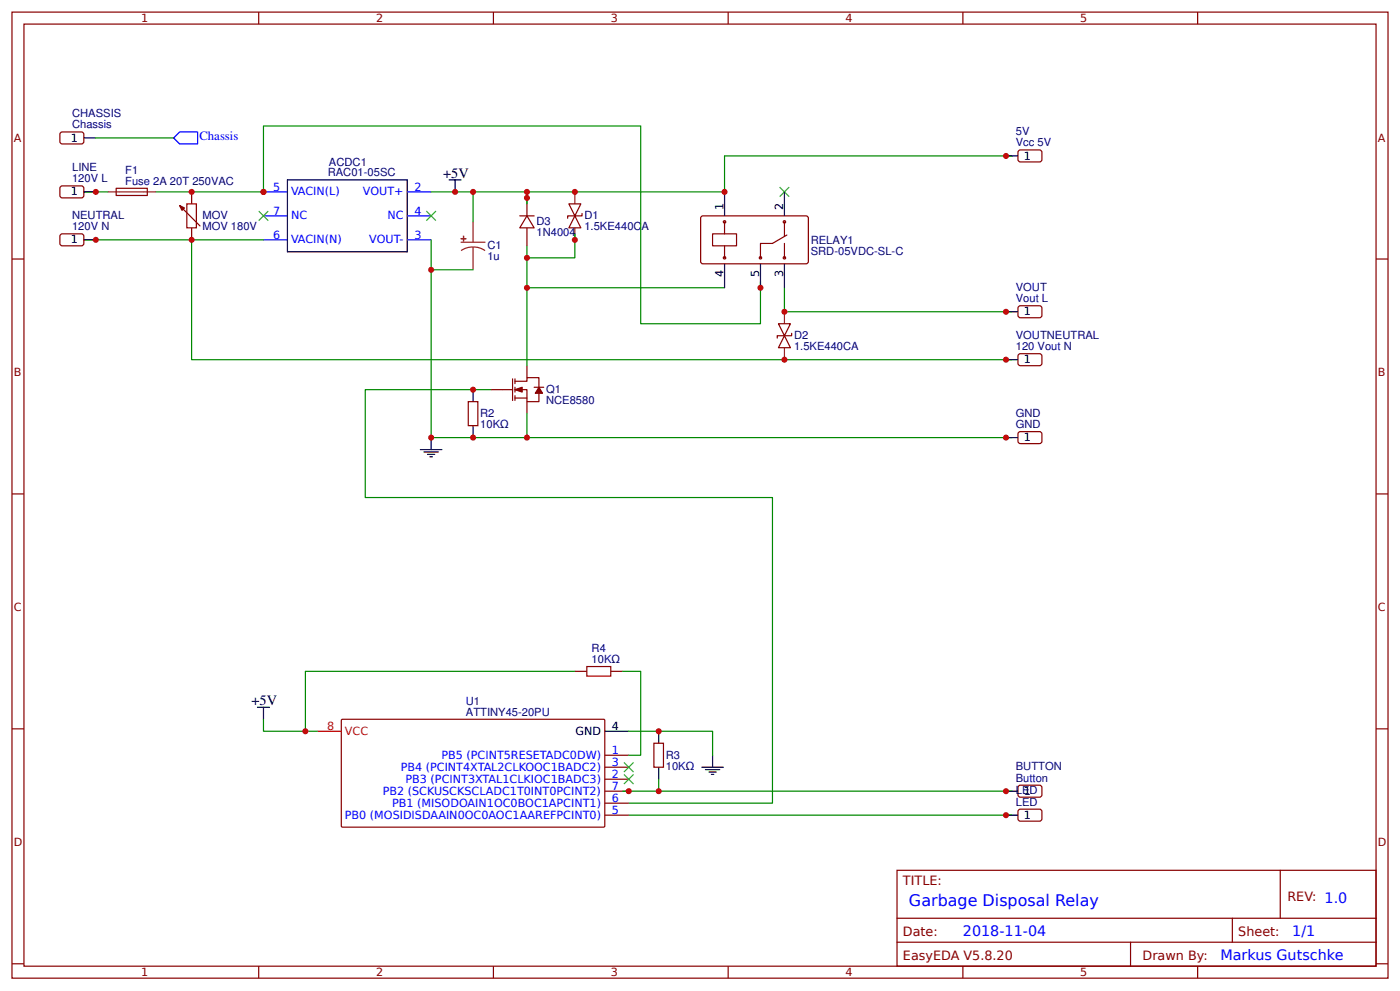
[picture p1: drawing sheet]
# EasyEDA schematic schematics.json
TITLE: Garbage Disposal Relay; REV: 1.0; Date: 2018-11-04; Sheet: 1/1; Drawn By: Markus Gutschke

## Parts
5V  Vcc 5V  [HDR-1X1/2.54]
ACDC1  RAC01-05SC  [RAC04-XXSC/277]
BUTTON  Button  [HDR-1X1/2.54]
C1  1u  [CAP-D3.0XF1.5]
CHASSIS  Chassis  [HDR-1X1/2.54]
D1  1.5KE440CA  [DO-201AD-DOB]
D2  1.5KE440CA  [DO-201AD-DOB]
D3  1N4004  [DO-41]
F1  Fuse 2A 20T 250VAC  [FUSE_HOLDER_CQ-2]
GND  GND  [HDR-1X1/2.54]
LED  LED  [HDR-1X1/2.54]
LINE  120V L  [HDR-1X1/2.54]
MOV  MOV 180V  [PS-RES-12.5*5.3]
NEUTRAL  120V N  [HDR-1X1/2.54]
Q1  NCE8580  [TO-220(TO-220-3)]
R2  10KΩ  [AXIAL-0.4]
R3  10KΩ  [AXIAL-0.4]
R4  10KΩ  [AXIAL-0.3]
RELAY1  SRD-05VDC-SL-C  [T9GV1L14-5 TE CONNECTIVITY POTTER &AMP; BRUMFIELD RELAY]
U1  ATTINY45-20PU  [DIP-8]
VOUT  Vout L  [HDR-1X1/2.54]
VOUTNEUTRAL  120 Vout N  [HDR-1X1/2.54]

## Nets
+5V: 5V.1 ACDC1.2(VOUT+) C1.1 D1.2 D3.2 R4.1 RELAY1.1 U1.8(VCC)
GND: ACDC1.3(VOUT-) C1.2 GND.1 Q1.3(S) R2.1 R3.1 U1.4(GND)
Chassis: CHASSIS.1
ACDC1_5: ACDC1.5(VACIN(L)) F1.2 MOV.2 RELAY1.5
F1_1: F1.1 LINE.1
Net-(ACDC1-6): ACDC1.6(VACIN(N)) D2.1 MOV.1 NEUTRAL.1 VOUTNEUTRAL.1
Net-(D2-2): D2.2 RELAY1.3 VOUT.1
Q1_1: Q1.1(G) R2.2 U1.6(PB1 (MISODOAIN1OC0BOC1APCINT1))
Q1_2: D1.1 D3.1 Q1.2(D) RELAY1.4
R3_2: BUTTON.1 R3.2 U1.7(PB2 (SCKUSCKSCLADC1T0INT0PCINT2))
U1_1: R4.2 U1.1(PB5 (PCINT5RESETADC0DW))
U1_5: LED.1 U1.5(PB0 (MOSIDISDAAIN0OC0AOC1AAREFPCINT0))

Not connected (* = marked no-connect by the designer): ACDC1 4(NC)* 7(NC)*; RELAY1 2*; U1 2(PB3 (PCINT3XTAL1CLKIOC1BADC3))* 3(PB4 (PCINT4XTAL2CLKOOC1BADC2))*
